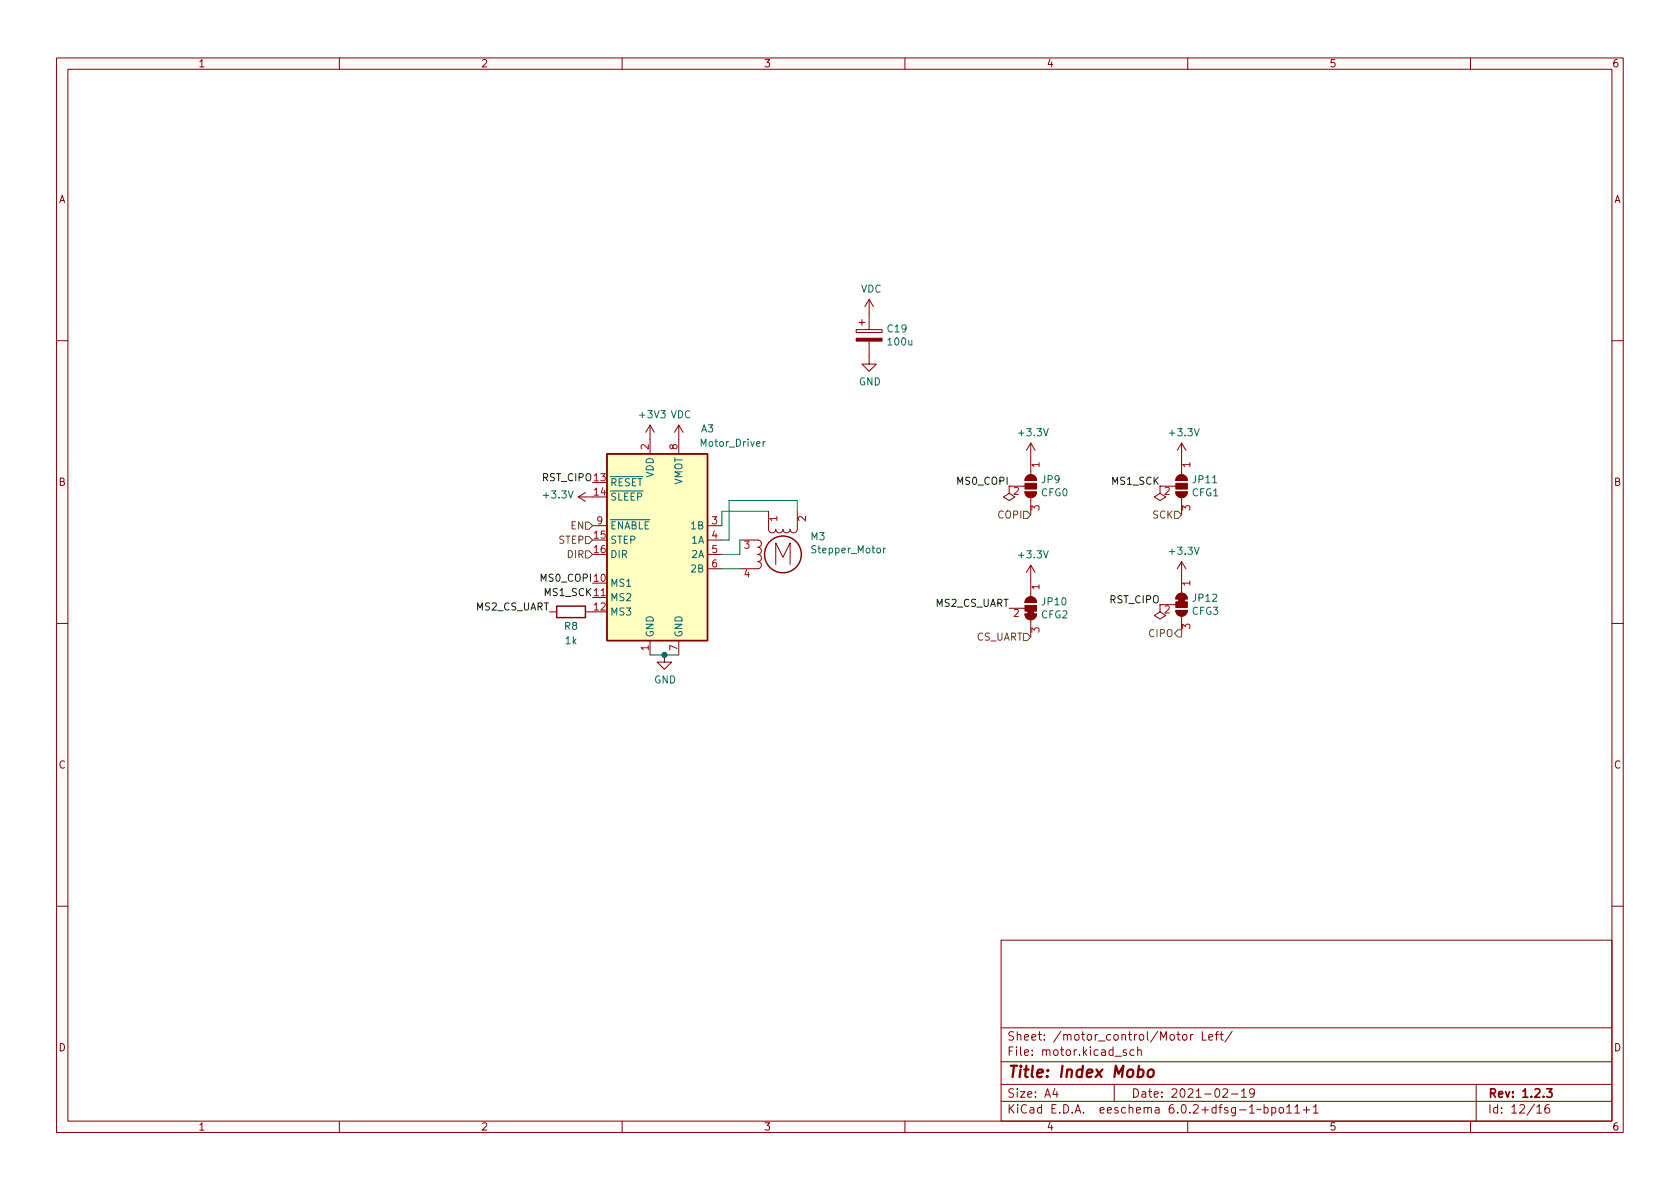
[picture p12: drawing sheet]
<svg xmlns="http://www.w3.org/2000/svg" width="297mm" height="210mm" viewBox="0 0 297 210" stroke-linecap="round" stroke-linejoin="round" font-family="sans-serif">
<g fill="none" stroke="#840000" stroke-width=".18">
<path d="M10 10.2h277v190.1h-277zM12 12.2h273v186.1h-273zM60 10.2v2M110 10.2v2M160 10.2v2M210 10.2v2M260 10.2v2M151.4 58.3h4.6v.5h-4.6zM151.9 57h1M152.4 56.5v1M153.7 53l-.8 1.2M153.7 53v5.3"/>
<path d="M153.7 53l.7 1.2M10 60.2h2M114.9 75.2l-.7 1.2M114.9 75.2v5.1M114.9 75.2l.8 1.2M120 75.2l-.7 1.2M120 75.2v5.1M120 75.2l.8 1.2M153.7 60.3v4.1h1.2l-1.2 1.3-1.3-1.3h1.3M182.2 78.4v5.5M182.2 78.4l-.7 1.2M182.2 78.4l.8 1.2"/>
<path d="M208.9 78.4v5.5M208.9 78.4l-.7 1.2M208.9 78.4l.8 1.2M285 60.2h2M102.2 87.9l1.3 .7M102.2 87.9h2.6M103.5 87.1l-1.3 .8M104.8 93h2.5M125.1 95.5h2.5M125.1 93h2.5M125.1 98h2.5M130.8 95.5h3.2a.64 .64 0 0 1 .6 .6 .64 .64 0 0 1-.6 .7 .64 .64 0 0 1 .6 .6 .64 .64 0 0 1-.6 .6 .64 .64 0 0 1 .6 .7 .64 .64 0 0 1-.6 .6 .64 .64 0 0 1 .6 .6 .64 .64 0 0 1-.6 .7h-3.2"/>
<path d="M135.9 90.4v3.2a.64 .64 0 0 0 .6 .6 .64 .64 0 0 0 .7-.6 .64 .64 0 0 0 .6 .6 .64 .64 0 0 0 .6-.6 .64 .64 0 0 0 .7 .6 .64 .64 0 0 0 .6-.6 .64 .64 0 0 0 .6 .6 .64 .64 0 0 0 .7-.6v-3.2M137.2 99.8v-3.8l1.2 2.5 1.3-2.5v3.8M181.2 87h2.1a1.02 1.02 0 0 1-1.1 1 1.02 1.02 0 0 1-1-1zM181.2 86h-2.8v1.2l1.1 .7-1.1 .6-1-.6 1-.7M181.5 84.2a1.02 1.02 0 0 1 1.1-.2 1.02 1.02 0 0 1 .7 1h-2.1zM182.2 88v3.1M182.2 99.9v5.6M182.2 99.9l-.7 1.3M182.2 99.9l.8 1.3M207.9 86h-2.8v1.2l1 .7-1 .6-1-.6 1-.7M207.9 87h2a1.02 1.02 0 0 1-1 1 1.02 1.02 0 0 1-1-1zM208.2 84.2a1.02 1.02 0 0 1 1.1-.2 1.02 1.02 0 0 1 .6 1h-2z"/>
<path d="M208.9 88v3.1M208.9 99.3v5.6M208.9 99.3l-.7 1.3M208.9 99.3l.8 1.3M10 110.2h2M97.2 108.2h1.2M103.5 108.2h1.3M104.8 105.7h2.5M114.9 113.3v2.5M117.5 115.8v1.3h1.2l-1.2 1.3-1.3-1.3h1.3M120 113.3v2.5M125.1 100.6h2.5"/>
<path d="M178.4 107.6h2.8M181.2 108.6h2.1a1.02 1.02 0 0 1-1.1 1 1.02 1.02 0 0 1-1-1zM181.5 105.8a1.02 1.02 0 0 1 1.1-.2 1.02 1.02 0 0 1 .7 .9h-2.1zM182.2 109.6v3M207.9 107.9h2a1.02 1.02 0 0 1-1 1.1 1.02 1.02 0 0 1-1-1.1zM207.9 106.9h-2.8v1.3l1 .6-1 .7-1-.7 1-.6M208.2 105.2a1.02 1.02 0 0 1 1.1-.2 1.02 1.02 0 0 1 .6 .9h-2zM208.9 109v3M285 110.2h2M10 160.2h2M177 166.3h108v32h-108zM285 160.2h2"/>
<path d="M60 198.3v2M110 198.3v2M160 198.3v2M177 194.8h108M177 191.8h108M177 187.8h108M177 181.8h108M186.5 192.5l-.4 1h1M186.9 193v1M197 191.8v3M199.1 185.7l-.3-.1-.2 .2v.3l.5 .1v.4h-.5M200.5 185.7l-.4-.1-.3 .3v.4l.1 .3h.6"/>
<path d="M201.1 185.8l.3-.2 .3 .1 .1 .9M201.1 185.1v1.5M209.1 183.1l.3-.2 .4 .2 .1 .5-.2 .3h-.3l-.3-.1zM210 198.3v2M210.5 182.9v1M210.9 182.9l-.3 .1-.1 .2M212.6 182.4v1.5h.7M213.7 183.4l.7-.1v-.3l-.5-.1-.2 .2 .1 .8h.6M214.9 182.9h.5M215.4 182.4l-.3 .2v1.3M215.7 182.9h.6M215.9 182.4v1.3l.4 .2"/>
<path d="M216.2 192.7l.6-.2 .2 .2 .1 .3-1 1h1M217.7 193.5h1.2M217.9 182.4l-1.3 1.9M219.5 193l.4-.5v1.5M219.5 194h.9M221.8 193.2l-.3 .3-.4-.1-.2-.2 .2-.6 .4-.1 .2 .2a.99 .99 0 0 1-.3 1.3h-.3M223.5 195.9l.4-.1 .3 .3v.4l-.1 .3h-.6M223.5 195.3v1.5M224.9 195.9l.4-.1 .3 .3v.4l-.2 .3h-.5M224.9 195.8v1.5M226.3 195.9l.3-.1 .3 .3v.4l-.3 .3h-.3l-.2-.3v-.4zM227.5 195.8l.4-.5v1.5"/>
<path d="M227.5 196.8h.9M228.9 195.8l.5-.5v1.5M228.9 196.8h.9M230.4 196.3h1.2M231 195.7v1.1M232.2 195.8l.4-.5v1.5M232.2 196.8h.9M260 198.3v2M261 191.8v6.5M271.7 195.8l.5-.5v1.5M271.7 196.8h.9M273.9 195.3a.6 .6 0 0 0-.8 .7v.5l.2 .3h.4l.2-.1 .1-.5-.1-.2-.5-.1-.3 .3"/>
</g>
<path d="M273.5 192.5h.9l-.5 .6 .4 .1v.7l-.2 .1h-.4l-.2-.1" fill="none" stroke="#840000" stroke-width=".3"/>
<path d="M201.3 189.2l.2-.1 .5 .1 .2 .3-.1 .6a.66 .66 0 0 1-1 .3M203.1 189.3a.52 .52 0 0 1 .5-.2 .52 .52 0 0 1 .4 .4l-.1 .6a.55 .55 0 0 1-.5 .4 .55 .55 0 0 1-.5-.4z" fill="none" stroke="#840000" stroke-width=".4"/>
<g fill="none" stroke="#840000" stroke-width=".25">
<path d="M107.3 80.3h17.8v33h-17.8zM98.4 107.2h5.1v2h-5.1z"/>
<circle cx="138.4" cy="98" r="3.3"/>
</g>
<g fill="#840000" stroke="#840000" stroke-width=".18">
<path d="M208.4 105.9h1v.5h-1z"/>
<path d="M208.2 105.2a1.02 1.02 0 0 1 1.1-.2 1.02 1.02 0 0 1 .6 .9h-2z"/>
<path d="M207.9 106.4h2v1h-2z"/>
<path d="M207.9 107.9h2a1.02 1.02 0 0 1-1 1.1 1.02 1.02 0 0 1-1-1.1z"/>
<path d="M181.7 108.1h1.1v.5h-1.1z"/>
<path d="M181.2 108.6h2.1a1.02 1.02 0 0 1-1.1 1 1.02 1.02 0 0 1-1-1z"/>
<path d="M181.2 107.1h2.1v1h-2.1z"/>
<path d="M181.5 105.8a1.02 1.02 0 0 1 1.1-.2 1.02 1.02 0 0 1 .7 .9h-2.1z"/>
<path d="M181.5 84.2a1.02 1.02 0 0 1 1.1-.2 1.02 1.02 0 0 1 .7 1h-2.1z"/>
<path d="M181.2 85.5h2.1v1h-2.1z"/>
<path d="M181.2 87h2.1a1.02 1.02 0 0 1-1.1 1 1.02 1.02 0 0 1-1-1z"/>
<path d="M208.2 84.2a1.02 1.02 0 0 1 1.1-.2 1.02 1.02 0 0 1 .6 1h-2z"/>
<path d="M207.9 85.5h2v1h-2z"/>
<path d="M207.9 87h2a1.02 1.02 0 0 1-1 1 1.02 1.02 0 0 1-1-1z"/>
<path d="M151.4 59.8h4.6v.5h-4.6z"/>
</g>
<path d="M134.9 78.1v.8M135.3 78.1l-.4 .2M156.2 96.9v.9M156.6 96.9l-.4 .3" fill="none" stroke="#006464" stroke-width=".18"/>
<path d="M107.3 80.3h17.8v33h-17.8z" fill="#ffffc2" stroke="#ffffc2" stroke-width=".18"/>
<path d="M103.5 92.3h.6l.7 .7-.7 .6h-.6zM103.5 97.4h.6l.7 .6-.7 .7h-.6zM103.5 94.9h.6l.7 .6-.7 .6h-.6zM181 90.4h.6l.6 .7-.6 .6h-.6zM207.6 90.4h.7l.6 .7-.6 .6h-.7zM181 112h.6l.6 .6-.6 .7h-.6zM208.3 111.4h.6v1.2h-.6l-.7-.6z" fill="none" stroke="#725600" stroke-width=".18"/>
<path d="M130.8 95.5v2.5h-3.2M135.9 90.4h-8.3v2.6M141 90.4v-1.9h-12.1v7h-1.3M114.9 115.8h5.1M127.6 100.6h3.2" fill="none" stroke="#009600" stroke-width=".18"/>
<circle cx="117.5" cy="115.8" r=".46" fill="#009600" stroke="#009600" stroke-width=".18"/>
<text font-size="2.8" fill="#840000" x="178" y="190.6">Title: Index Mobo</text>
<g font-size="2.1" fill="#840000">
<text x="178" y="184">Sheet: /motor_control/Motor Left/</text>
<text x="178" y="186.7">File: motor.kicad_sch</text>
<text x="178" y="196.9">KiCad E.D.A. eeschema 6.0.2+dfsg-1~bpo11+1</text>
<text x="178" y="194.1">Size: A4</text>
<text x="200" y="194.1">Date: 2021-02-19</text>
<text x="263" y="194.1">Rev: 1.2.3</text>
<text x="263" y="196.9">Id: 12/16</text>
</g>
<g font-size="1.8" fill="#840000">
<text x="35" y="11.9">1</text>
<text x="85" y="11.9">2</text>
<text x="135" y="11.9">3</text>
<text x="185" y="11.9">4</text>
<text x="235" y="11.9">5</text>
<text x="285" y="11.9">6</text>
<text x="10.3" y="35.9">A</text>
<text x="285.3" y="35.9">A</text>
<text x="10.3" y="85.9">B</text>
<text x="285.3" y="85.9">B</text>
<text x="10.3" y="135.9">C</text>
<text x="285.3" y="135.9">C</text>
<text x="10.3" y="185.9">D</text>
<text x="285.3" y="185.9">D</text>
<text x="35" y="199.9">1</text>
<text x="85" y="199.9">2</text>
<text x="135" y="199.9">3</text>
<text x="185" y="199.9">4</text>
<text x="235" y="199.9">5</text>
<text x="285" y="199.9">6</text>
</g>
<g font-size="1.8" fill="#006464">
<text x="152.2" y="51.7">VDC</text>
<text x="157" y="58.8">C19</text>
<text x="157.1" y="61.1">100u</text>
<text x="151.8" y="68.1">GND</text>
<text x="113.2" y="74">+3V3 VDC</text>
<text x="124" y="76.4">A3</text>
<text x="180.3" y="77.1">+3.3V</text>
<text x="207" y="77.1">+3.3V</text>
<text x="124" y="79">Motor_Driver</text>
<text x="96.3" y="88.1">+3.3V</text>
<text x="107.8" y="86">~{RESET}</text>
<text x="107.8" y="88.5">~{SLEEP}</text>
<text x="115.6" y="84.5" transform="rotate(-90 115.6 84.5)">VDD</text>
<text x="120.6" y="85.9" transform="rotate(-90 120.6 85.9)">VMOT</text>
<text x="184.1" y="87.8">CFG0</text>
<text x="184.2" y="85.4">JP9</text>
<text x="210.8" y="87.8">CFG1</text>
<text x="211" y="85.4">JP11</text>
<text x="107.8" y="93.6">~{ENABLE}</text>
<text x="122.3" y="93.6">1B</text>
<text x="143.4" y="95.5">M3</text>
<text x="107.8" y="96.1">STEP</text>
<text x="107.8" y="98.7">DIR</text>
<text x="122.3" y="96.1">1A</text>
<text x="122.3" y="98.7">2A</text>
<text x="122.3" y="101.2">2B</text>
<text x="143.8" y="97.8">Stepper_Motor</text>
<text x="180.3" y="98.7">+3.3V</text>
<text x="207" y="98.1">+3.3V</text>
<text x="107.8" y="103.8">MS1</text>
<text x="107.8" y="106.3">MS2</text>
<text x="184.3" y="107">JP10</text>
<text x="211" y="106.4">JP12</text>
<text x="99.8" y="111.4">R8</text>
<text x="100" y="113.9">1k</text>
<text x="107.8" y="108.8">MS3</text>
<text x="115.6" y="112.8" transform="rotate(-90 115.6 112.8)">GND</text>
<text x="120.6" y="112.8" transform="rotate(-90 120.6 112.8)">GND</text>
<text x="184.1" y="109.3">CFG2</text>
<text x="210.8" y="108.7">CFG3</text>
<text x="115.6" y="120.8">GND</text>
</g>
<g font-size="1.8" fill="#a90000">
<text x="114.7" y="79.5" transform="rotate(-90 114.7 79.5)">2</text>
<text x="119.8" y="79.5" transform="rotate(-90 119.8 79.5)">8</text>
<text x="183.8" y="82.7" transform="rotate(-90 183.8 82.7)">1</text>
<text x="210.4" y="82.7" transform="rotate(-90 210.4 82.7)">1</text>
<text x="105.1" y="87.6">14</text>
<text x="179.2" y="87.5">2</text>
<text x="205.9" y="87.5">2</text>
<text x="105.1" y="95.2">15</text>
<text x="105.6" y="92.7">9</text>
<text x="125.9" y="92.7">3</text>
<text x="125.9" y="95.2">4</text>
<text x="137.4" y="92.2" transform="rotate(-90 137.4 92.2)">1</text>
<text x="142.5" y="92.2" transform="rotate(-90 142.5 92.2)">2</text>
<text x="183.8" y="90.3" transform="rotate(-90 183.8 90.3)">3</text>
<text x="210.4" y="90.3" transform="rotate(-90 210.4 90.3)">3</text>
<text x="105.1" y="97.8">16</text>
<text x="125.9" y="97.8">5</text>
<text x="125.9" y="100.3">6</text>
<text x="131.6" y="97">3</text>
<text x="105.1" y="107.9">12</text>
<text x="131.6" y="102.1">4</text>
<text x="183.8" y="104.2" transform="rotate(-90 183.8 104.2)">1</text>
<text x="210.4" y="103.6" transform="rotate(-90 210.4 103.6)">1</text>
<text x="179.2" y="109.1">2</text>
<text x="183.8" y="111.9" transform="rotate(-90 183.8 111.9)">3</text>
<text x="205.9" y="108.5">2</text>
<text x="210.4" y="111.2" transform="rotate(-90 210.4 111.2)">3</text>
<text x="114.7" y="115" transform="rotate(-90 114.7 115)">1</text>
<text x="119.8" y="115" transform="rotate(-90 119.8 115)">7</text>
</g>
<g font-size="1.8" fill="#0f0f0f">
<text x="95.9" y="85.1">RST_CIPO13</text>
<text x="169.5" y="85.7">MS0_COPI</text>
<text x="196.8" y="85.7">MS1_SCK</text>
<text x="84.2" y="107.9">MS2_CS_UART</text>
<text x="95.8" y="102.9">MS0_COPI10</text>
<text x="96.4" y="105.4">MS1_SCK 11</text>
<text x="165.5" y="107.3">MS2_CS_UART</text>
<text x="196.3" y="106.7">RST_CIPO</text>
</g>
<g font-size="1.8" fill="#725600">
<text x="100.9" y="93.6">EN</text>
<text x="176.5" y="91.7">COPI</text>
<text x="203.8" y="91.7">SCK</text>
<text x="98.8" y="96.1">STEP</text>
<text x="100.4" y="98.7">DIR</text>
<text x="172.5" y="113.3">CS_UART</text>
<text x="203.2" y="112.6">CIPO</text>
</g>
</svg>
